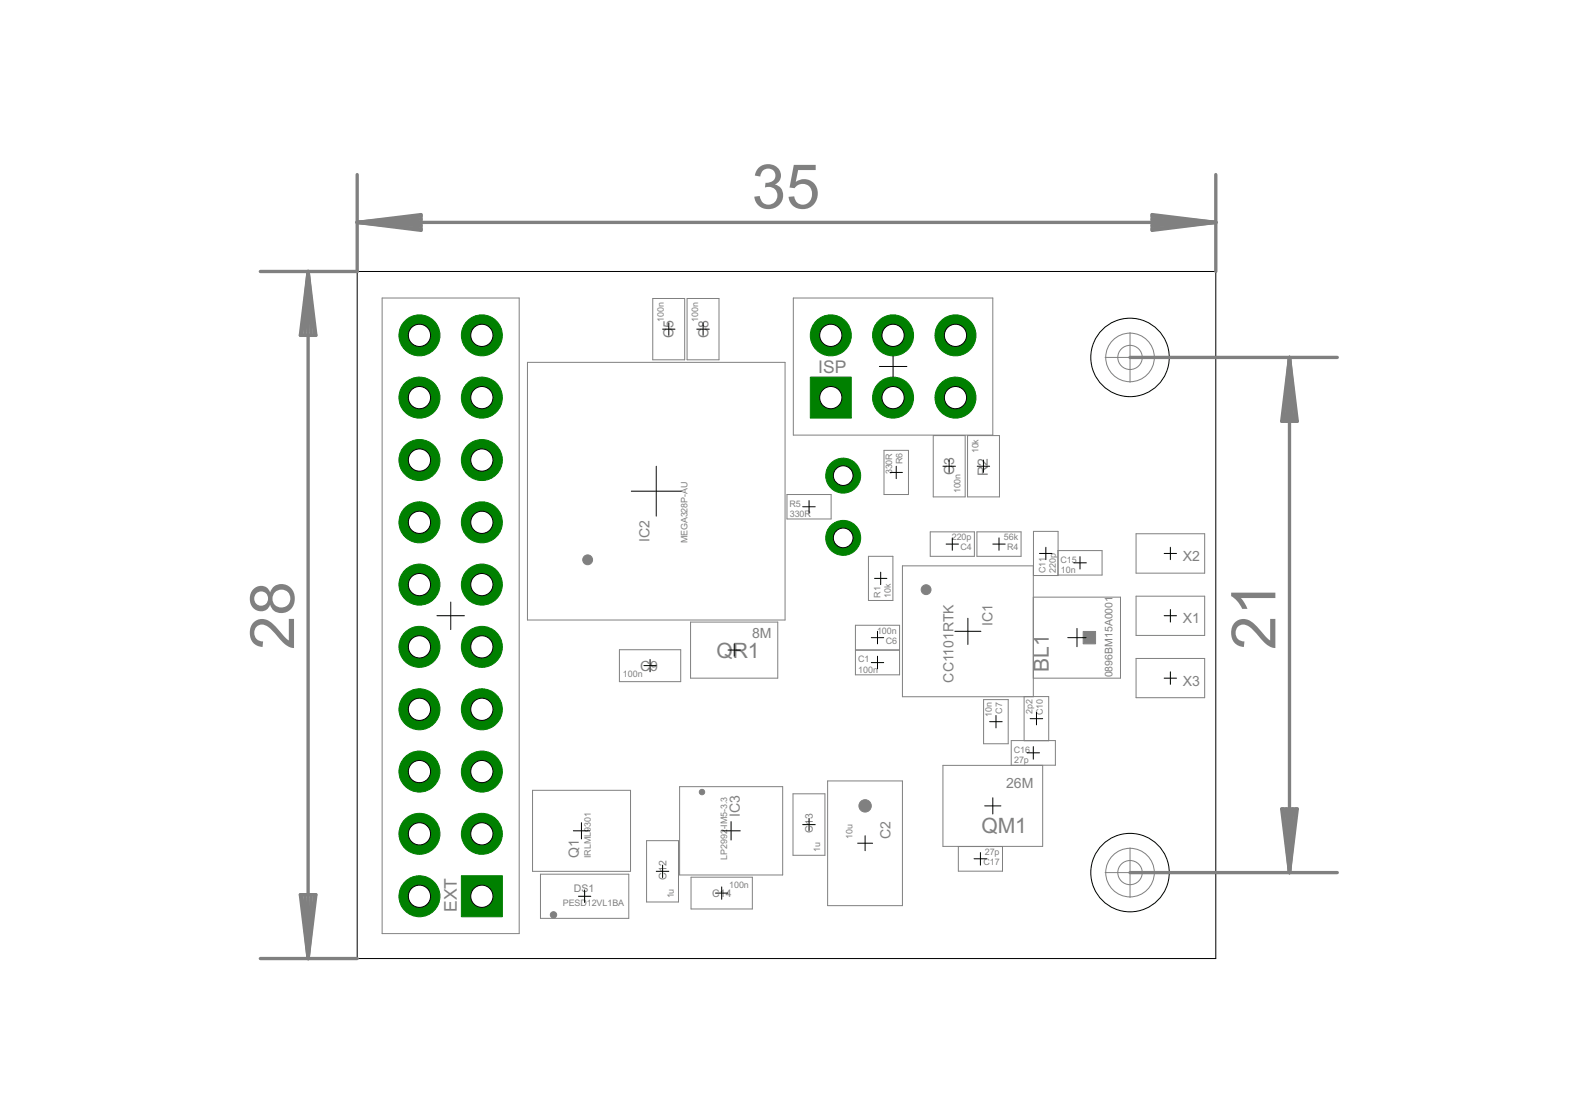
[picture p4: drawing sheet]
<svg xmlns="http://www.w3.org/2000/svg" width="210mm" height="148mm" viewBox="0 0 210 148" stroke-linecap="round" stroke-linejoin="round" font-family="sans-serif">
<g fill="#808080" stroke="#808080" stroke-width=".13">
<circle cx="115.3" cy="107.4" r=".83"/>
<circle cx="73.8" cy="121.9" r=".42"/>
<circle cx="78.3" cy="74.6" r=".66"/>
<circle cx="93.6" cy="105.5" r=".36"/>
<circle cx="123.4" cy="78.6" r=".66"/>
</g>
<g fill="none" stroke="#808080" stroke-width=".13">
<path d="M50.9 39.7h18.3v84.7h-18.3zM87 39.8h4.2v8.1h-4.2zM91.6 39.8h4.2v8.1h-4.2zM105.7 39.7h26.6v18.3h-26.6zM70.3 48.3h34.3v34.3h-34.3zM124.4 58h4.2v8.2h-4.2zM128.9 58h4.3v8.2h-4.3zM104.9 65.9h5.9v3.3h-5.9zM115.7 74.1h3.3v5.9h-3.3zM117.8 60h3.3v5.9h-3.3zM124 70.9h5.9v3.2h-5.9zM130.2 70.9h5.9v3.2h-5.9z"/>
<path d="M137.7 79.6h11.6v10.8h-11.6M137.7 70.8h3.3v5.9h-3.3zM141 73.4h5.9v3.2h-5.9M151.4 71.1h9.1v5.3h-9.1zM151.4 79.4h9.1v5.3h-9.1zM82.5 86.6h8.2v4.2h-8.2zM92 82.9h11.7v7.5h-11.7zM114 83.3h5.9v3.3h-5.9zM114 86.6h5.9v3.3h-5.9zM131.1 93.2h3.3v5.9h-3.3zM134.8 98.7h5.9v3.3h-5.9zM136.5 92.8v5.9"/>
<path d="M137.7 92.8v-17.4h-17.4v17.4h19.5v5.9M151.4 87.7h9.1v5.3h-9.1zM71 105.3h13v10.8h-13zM72 116.5h11.8v5.9h-11.8zM86.2 112h4.2v8.2h-4.2zM90.6 104.8h13.7v11.8h-13.7zM92.1 116.9h8.2v4.2h-8.2zM105.7 105.8h4.2v8.2h-4.2zM110.3 104.1h10v16.6h-10zM125.7 102h13.3v10.8h-13.3zM127.7 112.8v3.3h5.9v-3.3"/>
</g>
<path d="M144.4 84.1h1.6v1.7h-1.6z" fill="#808080" stroke="#808080" stroke-width=".13"/>
<g fill="none" stroke="#000" stroke-width=".13">
<path d="M88.3 43.9h1.7M89.1 43v1.7M92.9 43.9h1.6M93.7 43v1.7M117.2 48.8h3.7M119 47v3.7M84.1 65.4h6.7M87.5 62.1v6.7M107 67.5h1.6M107.8 66.7v1.6M116.5 77.1h1.7M117.4 76.2v1.7"/>
<path d="M118.6 62.9h1.7M119.4 62.1v1.7M125.7 62.1h1.6M126.1 72.5h1.6M126.5 61.3v1.6M126.9 71.7v1.6M130.2 62.1h1.7M131.1 61.3v1.6M132.3 72.5h1.7M133.1 71.7v1.6M138.5 73.7h1.7M139.4 72.9v1.7"/>
<path d="M143.1 75h1.7M143.9 74.2v1.6M155.2 73.7h1.6M156 72.9v1.7M58.2 82h3.7M60.1 80.2v3.7M85.8 88.7h1.7M86.6 87.9v1.6M97 86.6h1.7M97.9 85.8v1.6M116.1 88.3h1.7M116.1 85h1.7"/>
<path d="M116.9 84.1v1.7M116.9 87.4v1.7M127.3 84.1h3.4M129 82.4v3.5M131.9 96.2h1.7M132.7 95.3v1.7M137.3 95.8h1.7M137.7 99.5v1.7M138.1 94.9v1.7M142.3 85h2.4M143.5 83.7v2.5M155.2 82h1.6"/>
<path d="M155.2 90.4h1.6M156 81.2v1.7M156 89.5v1.7M76.4 110.7h2.2M77.1 119.4h1.6M77.5 109.6v2.2M77.9 118.6v1.6M87.5 116.1h1.6M88.3 115.3v1.6M95.4 119h1.6M96.2 118.2v1.6M96.2 110.7h2.5"/>
<path d="M97.4 109.5v2.4M107 109.9h1.6M107.8 109v1.7M114.3 112.4h2M115.3 111.4v1.9M129.8 114.4h1.7M130.7 113.6v1.7M131.2 107.4h2.2M132.3 106.3v2.2M136.9 100.3h1.6"/>
</g>
<path d="M108 50.2h5.5v5.5h-5.5z" fill="#008000" stroke="#008000" stroke-width=".13"/>
<circle cx="110.7" cy="53" r="1.48" fill="#fff" stroke="#000" stroke-width=".13"/>
<circle cx="110.7" cy="44.7" r="2.73" fill="#008000" stroke="#008000" stroke-width=".13"/>
<circle cx="110.7" cy="44.7" r="1.48" fill="#fff" stroke="#000" stroke-width=".13"/>
<circle cx="119" cy="53" r="2.73" fill="#008000" stroke="#008000" stroke-width=".13"/>
<circle cx="119" cy="53" r="1.48" fill="#fff" stroke="#000" stroke-width=".13"/>
<circle cx="119" cy="44.7" r="2.73" fill="#008000" stroke="#008000" stroke-width=".13"/>
<circle cx="119" cy="44.7" r="1.48" fill="#fff" stroke="#000" stroke-width=".13"/>
<circle cx="127.3" cy="53" r="2.73" fill="#008000" stroke="#008000" stroke-width=".13"/>
<circle cx="127.3" cy="53" r="1.48" fill="#fff" stroke="#000" stroke-width=".13"/>
<circle cx="127.3" cy="44.7" r="2.73" fill="#008000" stroke="#008000" stroke-width=".13"/>
<circle cx="127.3" cy="44.7" r="1.48" fill="#fff" stroke="#000" stroke-width=".13"/>
<circle cx="112.4" cy="63.4" r="2.33" fill="#008000" stroke="#008000" stroke-width=".13"/>
<circle cx="112.4" cy="63.4" r="1.31" fill="#fff" stroke="#000" stroke-width=".13"/>
<circle cx="112.4" cy="71.7" r="2.33" fill="#008000" stroke="#008000" stroke-width=".13"/>
<circle cx="112.4" cy="71.7" r="1.31" fill="#fff" stroke="#000" stroke-width=".13"/>
<path d="M61.5 116.7h5.5v5.5h-5.5z" fill="#008000" stroke="#008000" stroke-width=".13"/>
<circle cx="64.2" cy="119.4" r="1.48" fill="#fff" stroke="#000" stroke-width=".13"/>
<circle cx="55.9" cy="119.4" r="2.73" fill="#008000" stroke="#008000" stroke-width=".13"/>
<circle cx="55.9" cy="119.4" r="1.48" fill="#fff" stroke="#000" stroke-width=".13"/>
<circle cx="64.2" cy="111.1" r="2.73" fill="#008000" stroke="#008000" stroke-width=".13"/>
<circle cx="64.2" cy="111.1" r="1.48" fill="#fff" stroke="#000" stroke-width=".13"/>
<circle cx="55.9" cy="111.1" r="2.73" fill="#008000" stroke="#008000" stroke-width=".13"/>
<circle cx="55.9" cy="111.1" r="1.48" fill="#fff" stroke="#000" stroke-width=".13"/>
<circle cx="64.2" cy="102.8" r="2.73" fill="#008000" stroke="#008000" stroke-width=".13"/>
<circle cx="64.2" cy="102.8" r="1.48" fill="#fff" stroke="#000" stroke-width=".13"/>
<circle cx="55.9" cy="102.8" r="2.73" fill="#008000" stroke="#008000" stroke-width=".13"/>
<circle cx="55.9" cy="102.8" r="1.48" fill="#fff" stroke="#000" stroke-width=".13"/>
<circle cx="64.2" cy="94.5" r="2.73" fill="#008000" stroke="#008000" stroke-width=".13"/>
<circle cx="64.2" cy="94.5" r="1.48" fill="#fff" stroke="#000" stroke-width=".13"/>
<circle cx="55.9" cy="94.5" r="2.73" fill="#008000" stroke="#008000" stroke-width=".13"/>
<circle cx="55.9" cy="94.5" r="1.48" fill="#fff" stroke="#000" stroke-width=".13"/>
<circle cx="64.2" cy="86.2" r="2.73" fill="#008000" stroke="#008000" stroke-width=".13"/>
<circle cx="64.2" cy="86.2" r="1.48" fill="#fff" stroke="#000" stroke-width=".13"/>
<circle cx="55.9" cy="86.2" r="2.73" fill="#008000" stroke="#008000" stroke-width=".13"/>
<circle cx="55.9" cy="86.2" r="1.48" fill="#fff" stroke="#000" stroke-width=".13"/>
<circle cx="64.2" cy="77.9" r="2.73" fill="#008000" stroke="#008000" stroke-width=".13"/>
<circle cx="64.2" cy="77.9" r="1.48" fill="#fff" stroke="#000" stroke-width=".13"/>
<circle cx="55.9" cy="77.9" r="2.73" fill="#008000" stroke="#008000" stroke-width=".13"/>
<circle cx="55.9" cy="77.9" r="1.48" fill="#fff" stroke="#000" stroke-width=".13"/>
<circle cx="64.2" cy="69.6" r="2.73" fill="#008000" stroke="#008000" stroke-width=".13"/>
<circle cx="64.2" cy="69.6" r="1.48" fill="#fff" stroke="#000" stroke-width=".13"/>
<circle cx="55.9" cy="69.6" r="2.73" fill="#008000" stroke="#008000" stroke-width=".13"/>
<circle cx="55.9" cy="69.6" r="1.48" fill="#fff" stroke="#000" stroke-width=".13"/>
<circle cx="64.2" cy="61.3" r="2.73" fill="#008000" stroke="#008000" stroke-width=".13"/>
<circle cx="64.2" cy="61.3" r="1.48" fill="#fff" stroke="#000" stroke-width=".13"/>
<circle cx="55.9" cy="61.3" r="2.73" fill="#008000" stroke="#008000" stroke-width=".13"/>
<circle cx="55.9" cy="61.3" r="1.48" fill="#fff" stroke="#000" stroke-width=".13"/>
<circle cx="64.2" cy="53" r="2.73" fill="#008000" stroke="#008000" stroke-width=".13"/>
<circle cx="64.2" cy="53" r="1.48" fill="#fff" stroke="#000" stroke-width=".13"/>
<circle cx="55.9" cy="53" r="2.73" fill="#008000" stroke="#008000" stroke-width=".13"/>
<circle cx="55.9" cy="53" r="1.48" fill="#fff" stroke="#000" stroke-width=".13"/>
<circle cx="64.2" cy="44.7" r="2.73" fill="#008000" stroke="#008000" stroke-width=".13"/>
<circle cx="64.2" cy="44.7" r="1.48" fill="#fff" stroke="#000" stroke-width=".13"/>
<circle cx="55.9" cy="44.7" r="2.73" fill="#008000" stroke="#008000" stroke-width=".13"/>
<circle cx="55.9" cy="44.7" r="1.48" fill="#fff" stroke="#000" stroke-width=".13"/>
<g fill="none" stroke="#000" stroke-width=".13">
<path d="M47.6 36.2h114.4v91.5h-114.4z"/>
<circle cx="150.6" cy="47.6" r="5.2"/>
<circle cx="150.6" cy="116.3" r="5.2"/>
</g>
<g fill="none" stroke="#808080" stroke-width=".13">
<path d="M147.3 47.6h6.6M150.6 44.3v6.6M147.3 116.3h6.6M150.6 113v6.6"/>
<circle cx="150.6" cy="47.6" r="3.2"/>
<circle cx="150.6" cy="47.6" r="1.62"/>
<circle cx="150.6" cy="116.3" r="3.2"/>
<circle cx="150.6" cy="116.3" r="1.62"/>
</g>
<g fill="none" stroke="#808080" stroke-width=".44">
<path d="M41.1 36.2v91.5M41.1 36.2l1 8.5h-2.1zM41.1 36.2l-.5 8.5M41.1 36.2l.4 8.5M41.1 36.2l-.9 8.5M41.1 36.2l.8 8.5M47.6 23.3v12.9h-12.9M47.6 29.6h114.4M47.6 29.6l8.5-1v2.1zM47.6 29.6l8.5 .5M47.6 29.6l8.5 .9M56.1 29.2l-8.5 .4"/>
<path d="M56.1 28.8l-8.5 .8M153.5 28.6l8.5 1-8.5 1.1zM153.5 29.2l8.5 .4M153.5 28.8l8.5 .8M162 23.3v12.9M162 29.6l-8.5 .5M162 29.6l-8.5 .9M150.6 47.6h27.6M171.9 47.6v68.7M171.9 47.6l1 8.5h-2.1zM171.9 47.6l-.5 8.5M171.9 47.6l.4 8.5"/>
<path d="M171.9 47.6l-.9 8.5M171.9 47.6l.8 8.5M40 119.2h2.1l-1 8.5zM40.2 119.2l.9 8.5M40.6 119.2l.5 8.5M41.5 119.2l-.4 8.5M41.9 119.2l-.8 8.5M150.6 116.3h27.6M170.8 107.8h2.1l-1 8.5zM171 107.8l.9 8.5M171.4 107.8l.5 8.5M172.3 107.8l-.4 8.5"/>
<path d="M172.7 107.8l-.8 8.5M34.7 127.7h12.9"/>
</g>
<g font-size="9.2" fill="#808080">
<text x="100.2" y="27.8">35</text>
<text x="39.2" y="86.6" transform="rotate(-90 39.2 86.6)">28</text>
<text x="170" y="86.6" transform="rotate(-90 170 86.6)">21</text>
</g>
<g font-size="3.2" fill="#808080">
<text x="95.5" y="87.6">QR1</text>
<text x="139.8" y="89.5" transform="rotate(-90 139.8 89.5)">BL1</text>
<text x="130.8" y="111">QM1</text>
</g>
<g font-size="2.6" fill="#808080">
<text x="109.1" y="49.7">ISP</text>
<text x="60.9" y="121.5" transform="rotate(-90 60.9 121.5)">EXT</text>
</g>
<g font-size="2.1" fill="#808080">
<text x="89.8" y="45.1" transform="rotate(-90 89.8 45.1)">C5</text>
<text x="94.4" y="45.1" transform="rotate(-90 94.4 45.1)">C8</text>
<text x="127.2" y="63.3" transform="rotate(-90 127.2 63.3)">C3</text>
<text x="131.6" y="63.4" transform="rotate(-90 131.6 63.4)">R2</text>
<text x="86.6" y="72.2" transform="rotate(-90 86.6 72.2)">IC2</text>
<text x="157.6" y="74.8">X2</text>
<text x="132.3" y="83.4" transform="rotate(-90 132.3 83.4)">IC1</text>
<text x="157.6" y="83.1">X1</text>
<text x="85.3" y="89.4">C9</text>
<text x="100.2" y="85">8M</text>
<text x="127.1" y="90.9" transform="rotate(-90 127.1 90.9)">CC1101RTK</text>
<text x="157.6" y="91.4">X3</text>
<text x="134.1" y="105">26M</text>
<text x="98.6" y="108.9" transform="rotate(-90 98.6 108.9)">IC3</text>
<text x="118.7" y="111.8" transform="rotate(-90 118.7 111.8)">C2</text>
<text x="77.2" y="114.3" transform="rotate(-90 77.2 114.3)">Q1</text>
</g>
<g font-size="1.6" fill="#808080">
<text x="148.3" y="90.3" transform="rotate(-90 148.3 90.3)">0896BM15A0001</text>
<text x="108.3" y="110.9" transform="rotate(-90 108.3 110.9)">C13</text>
<text x="76.5" y="118.8">DS1</text>
<text x="88.8" y="117.3" transform="rotate(-90 88.8 117.3)">C12</text>
<text x="94.9" y="119.5">C14</text>
</g>
<g font-size="1.3" fill="#808080">
<text x="88.5" y="42.9" transform="rotate(-90 88.5 42.9)">100n</text>
<text x="93" y="42.9" transform="rotate(-90 93 42.9)">100n</text>
<text x="118.9" y="63.2" transform="rotate(-90 118.9 63.2)">330R</text>
<text x="120.3" y="61.9" transform="rotate(-90 120.3 61.9)">R6</text>
<text x="128" y="65.7" transform="rotate(-90 128 65.7)">100n</text>
<text x="130.4" y="60.4" transform="rotate(-90 130.4 60.4)">10k</text>
<text x="105.2" y="67.5">R5</text>
<text x="105.3" y="68.9">330R</text>
<text x="126.9" y="72">220p</text>
<text x="133.8" y="72">56k</text>
<text x="91.6" y="72.4" transform="rotate(-90 91.6 72.4)">MEGA328P-AU</text>
<text x="128" y="73.3">C4</text>
<text x="134.2" y="73.3">R4</text>
<text x="139.4" y="76.3" transform="rotate(-90 139.4 76.3)">C11</text>
<text x="140.7" y="76.3" transform="rotate(-90 140.7 76.3)">220p</text>
<text x="141.3" y="75">C15</text>
<text x="141.4" y="76.3">10n</text>
<text x="117.3" y="79.7" transform="rotate(-90 117.3 79.7)">R1</text>
<text x="118.7" y="79.6" transform="rotate(-90 118.7 79.6)">10k</text>
<text x="114.4" y="88.3">C1</text>
<text x="114.4" y="89.6">100n</text>
<text x="116.9" y="84.4">100n</text>
<text x="118" y="85.8">C6</text>
<text x="83" y="90.2">100n</text>
<text x="132.2" y="95.6" transform="rotate(-90 132.2 95.6)">10n</text>
<text x="133.6" y="95.1" transform="rotate(-90 133.6 95.1)">C7</text>
<text x="137.6" y="95.2" transform="rotate(-90 137.6 95.2)">2p2</text>
<text x="139" y="95.3" transform="rotate(-90 139 95.3)">C10</text>
<text x="135.1" y="100.3">C16</text>
<text x="135.2" y="101.7">27p</text>
<text x="96.9" y="110.5" transform="rotate(-90 96.9 110.5)">-IM5-3.3</text>
<text x="109.3" y="113.5" transform="rotate(-90 109.3 113.5)">1u</text>
<text x="113.6" y="111.8" transform="rotate(-90 113.6 111.8)">10u</text>
<text x="131.2" y="113.9">27p</text>
<text x="78.7" y="114.3" transform="rotate(-90 78.7 114.3)">IRLML9301</text>
<text x="89.8" y="119.7" transform="rotate(-90 89.8 119.7)">1u</text>
<text x="96.9" y="114.6" transform="rotate(-90 96.9 114.6)">LP2992</text>
<text x="97.2" y="118.3">100n</text>
<text x="131.1" y="115.3">C17</text>
<text x="75" y="120.7">PESD12VL1BA</text>
</g>
</svg>
